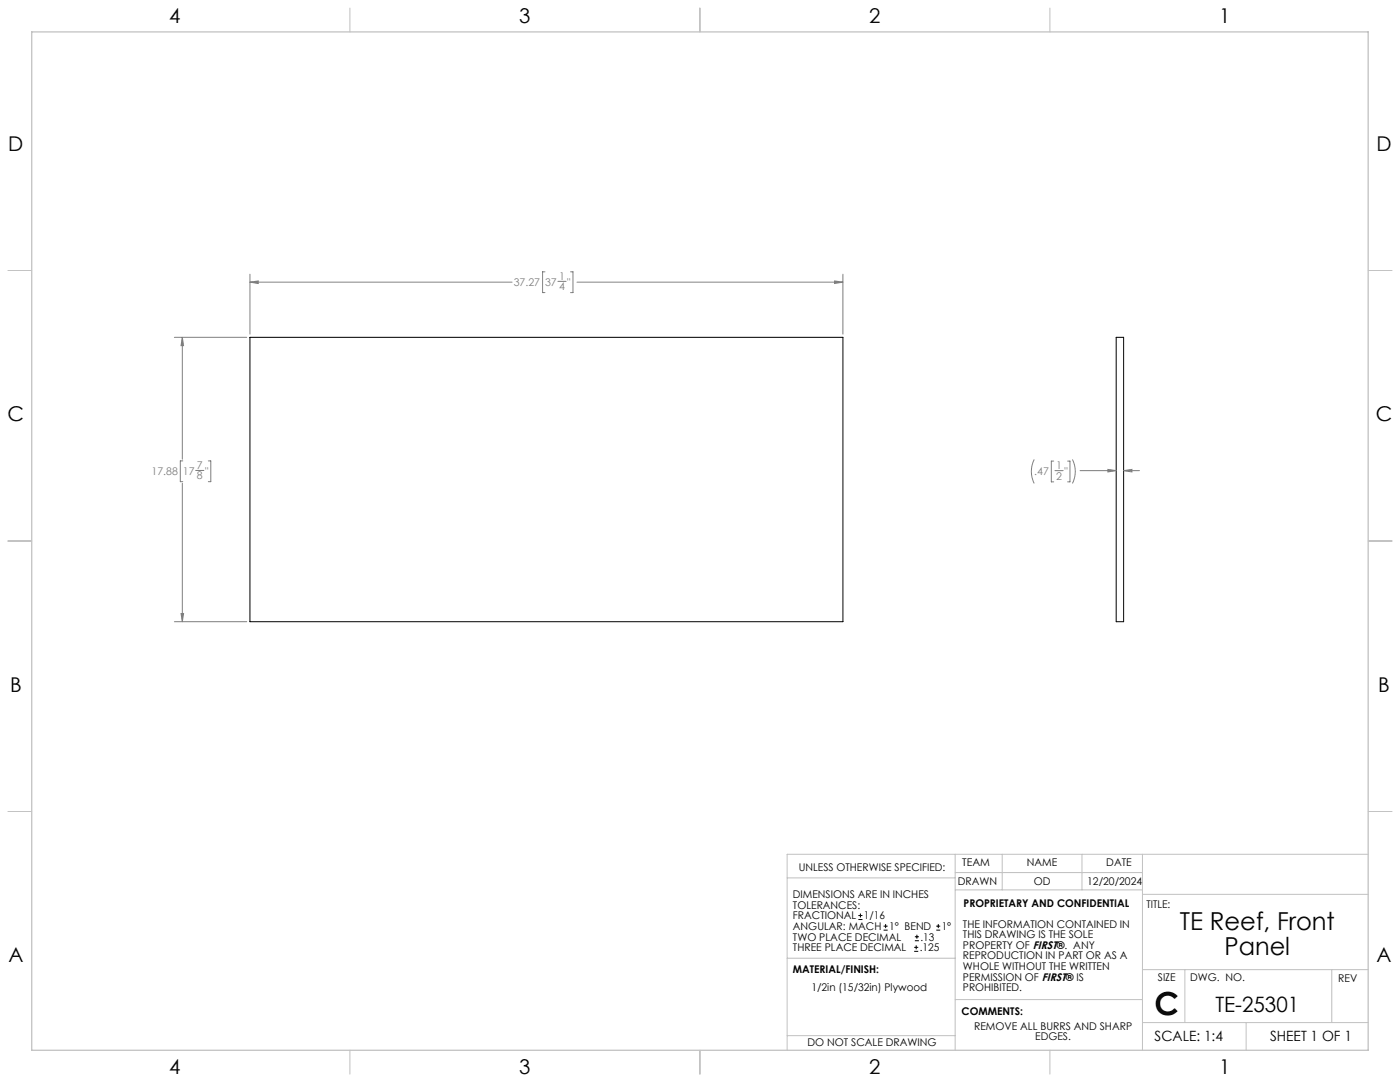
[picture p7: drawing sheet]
<svg xmlns="http://www.w3.org/2000/svg" width="559mm" height="432mm" viewBox="0 0 559 432" stroke-linecap="round" stroke-linejoin="round" font-family="sans-serif">
<g fill="none" stroke="#c0c0c0" stroke-width=".4">
<path d="M139.7 3.2v9.5M279.4 3.2v9.5M419.1 3.2v9.5M3.1 107.9h9.6M546.1 107.9h9.5M3.1 215.9h9.6M546.1 215.9h9.5M3.1 323.8h9.6M546.1 323.8h9.5M314.2 350.3h67M381.2 340.9v78.2M381.2 355.1h74.8"/>
<path d="M381.2 348.2h74.8M400 340.9v14.2M431.9 340.9v14.2M456 340.9v78.2M456 356.9h90.1M546.1 340.9h-231.9v78.2M314.2 382.4h67.2M381.2 398.9h74.8M456 387h90.1M472.9 387v21.1M531.6 387v21.1M139.7 419.1v9.6"/>
<path d="M279.4 419.1v9.6M314.2 413.3h67M419.1 419.1v9.6M456 408.1h90.1M497.4 408.1v11"/>
</g>
<path d="M12.7 12.7h533.4v406.4h-533.4z" fill="none" stroke="#c0c0c0" stroke-width=".5"/>
<path d="M99.8 134.6h236.6v113.5h-236.6zM445.5 134.6h3v113.5h-3z" fill="none" stroke="#000" stroke-width=".4"/>
<g fill="none" stroke="#808080" stroke-width=".4">
<path d="M99.8 112.6l3.3-.5v1zM99.8 109.4v23.9M99.8 112.6h104.6M217.5 108.5h-.9v8.3h.9M222.7 112.3h3.3M227.7 108.5h1v8.3h-1M230.3 112.6h106.1M333.1 112.1l3.3 .5-3.3 .5zM336.4 109.4v23.9M69.6 134.6h28.9M72.8 134.6l.5 3.3h-1.1zM72.8 134.6v48.7"/>
<path d="M72.8 192.9v55.2M73 183.9h-1v8.3h1M78.1 187.7h3.3M83.1 183.9h1v8.3h-1M412.8 183.3a10.7 10.7 0 0 0 0 9.6M420.6 184h-1v8.3h1M421.1 187.8h3.3M426.1 184h1v8.3h-1M428.1 183.3a10.7 10.7 0 0 1 0 9.6M431.1 187.8h14.4M442.2 187.3l3.3 .5-3.3 .5zM448.5 187.8h6.3"/>
<path d="M448.5 187.8l3.3-.5v1zM69.6 248.1h28.9M72.2 244.8h1.1l-.5 3.3z"/>
</g>
<path d="M333.1 112.1l3.3 .5-3.3 .5zM99.8 112.6l3.3-.5v1zM72.8 134.6l.5 3.3h-1.1zM72.2 244.8h1.1l-.5 3.3zM442.2 187.3l3.3 .5-3.3 .5zM448.5 187.8l3.3-.5v1z" fill="#808080"/>
<g fill="none" stroke="#000" stroke-width=".4">
<path d="M342.6 367h1.6M342.6 365.4h1.6M343.4 364.6v1.5M352.7 371.2h1.6M352.7 369.6h1.6M353.5 368.8v1.6M364.9 379.7h1.6M364.9 378.1h1.6M365.2 375.4h1.6M365.2 373.8h1.6M365.7 377.3v1.5M366 373v1.6"/>
<path d="M373.7 371.2h1.6M373.7 369.6h1.6M374.5 368.8v1.6"/>
</g>
<text font-size="12.7" x="460.9" y="405.2">C</text>
<g font-size="9.9">
<text x="470.9" y="371.2">TE Reef, Front</text>
<text x="488.7" y="381.1">Panel</text>
</g>
<text font-size="8.5" x="485.1" y="404">TE-25301</text>
<g font-size="8.1">
<text x="67.6" y="9.3">4</text>
<text x="207.3" y="9.3">3</text>
<text x="347" y="9.3">2</text>
<text x="486.7" y="9.3">1</text>
<text x="3.3" y="60.1">D</text>
<text x="549.4" y="60.1">D</text>
<text x="3" y="168">C</text>
<text x="549.1" y="168">C</text>
<text x="4" y="276">B</text>
<text x="550.1" y="276">B</text>
<text x="3.3" y="383.9">A</text>
<text x="549.4" y="383.9">A</text>
<text x="67.6" y="428.4">4</text>
<text x="207.3" y="428.4">3</text>
<text x="347" y="428.4">2</text>
<text x="486.7" y="428.4">1</text>
</g>
<g font-size="5.6">
<text x="460.9" y="415.2">SCALE: 1:4</text>
<text x="507" y="415.2">SHEET 1 OF 1</text>
</g>
<g font-size="4.2" fill="#808080">
<text x="205.1" y="114">37.27</text>
<text x="217.5" y="114">37</text>
<text x="223.2" y="111.6">1</text>
<text x="226.4" y="114">&quot;</text>
<text x="223.2" y="115.8">4</text>
<text x="60.5" y="189.4">17.88</text>
<text x="73" y="189.4">17</text>
<text x="78.6" y="187.1">7</text>
<text x="78.6" y="191.3">8</text>
<text x="81.9" y="189.4">&quot;</text>
<text x="412.8" y="189.5">.47</text>
<text x="421.5" y="187.2">1</text>
<text x="421.5" y="191.4">2</text>
<text x="424.8" y="189.5">&quot;</text>
</g>
<g font-size="4.2">
<text x="318.8" y="347.7">UNLESS OTHERWISE SPECIFIED:</text>
<text x="384.1" y="345.5">TEAM</text>
<text x="409.9" y="345.7">NAME</text>
<text x="441.6" y="345.7">DATE</text>
<text x="382.3" y="353.3">DRAWN</text>
<text x="412.6" y="353.3">OD</text>
<text x="433.9" y="353.3">12/20/2024</text>
<text x="316.5" y="358.5">DIMENSIONS ARE IN INCHES</text>
<text x="316.5" y="362.7">TOLERANCES:</text>
<text x="384.6" y="361.9">PROPRIETARY AND CONFIDENTIAL</text>
<text x="457.6" y="362.3">TITLE:</text>
<text x="316.5" y="371.2">ANGULAR: MACH</text>
<text x="316.5" y="366.9">FRACTIONAL</text>
<text x="344.8" y="366.9">1/16</text>
<text x="354.9" y="371.2">1° BEND</text>
<text x="375.9" y="371.2">1°</text>
<text x="384.4" y="370.2">THE INFORMATION CONTAINED IN</text>
<text x="316.5" y="375.4">TWO PLACE DECIMAL</text>
<text x="367.4" y="375.4">.13</text>
<text x="384.4" y="374.4">THIS DRAWING IS THE SOLE</text>
<text x="316.5" y="379.6">THREE PLACE DECIMAL</text>
<text x="367.1" y="379.6">.125</text>
<text x="384.4" y="378.6">PROPERTY OF FIRST®. ANY</text>
<text x="384.4" y="382.9">REPRODUCTION IN PART OR AS A</text>
<text x="316.5" y="388.4">MATERIAL/FINISH:</text>
<text x="384.4" y="387.1">WHOLE WITHOUT THE WRITTEN</text>
<text x="323.9" y="395.6">1/2in (15/32in) Plywood</text>
<text x="384.4" y="391.3">PERMISSION OF FIRST® IS</text>
<text x="384.4" y="395.6">PROHIBITED.</text>
<text x="462.2" y="391.3">SIZE</text>
<text x="475.1" y="391.3">DWG. NO.</text>
<text x="534.1" y="391.8">REV</text>
<text x="383.8" y="405.1">COMMENTS:</text>
<text x="388.8" y="410.9">REMOVE ALL BURRS AND SHARP</text>
<text x="322.3" y="417.6">DO NOT SCALE DRAWING</text>
<text x="413.2" y="415.2">EDGES.</text>
</g>
</svg>
